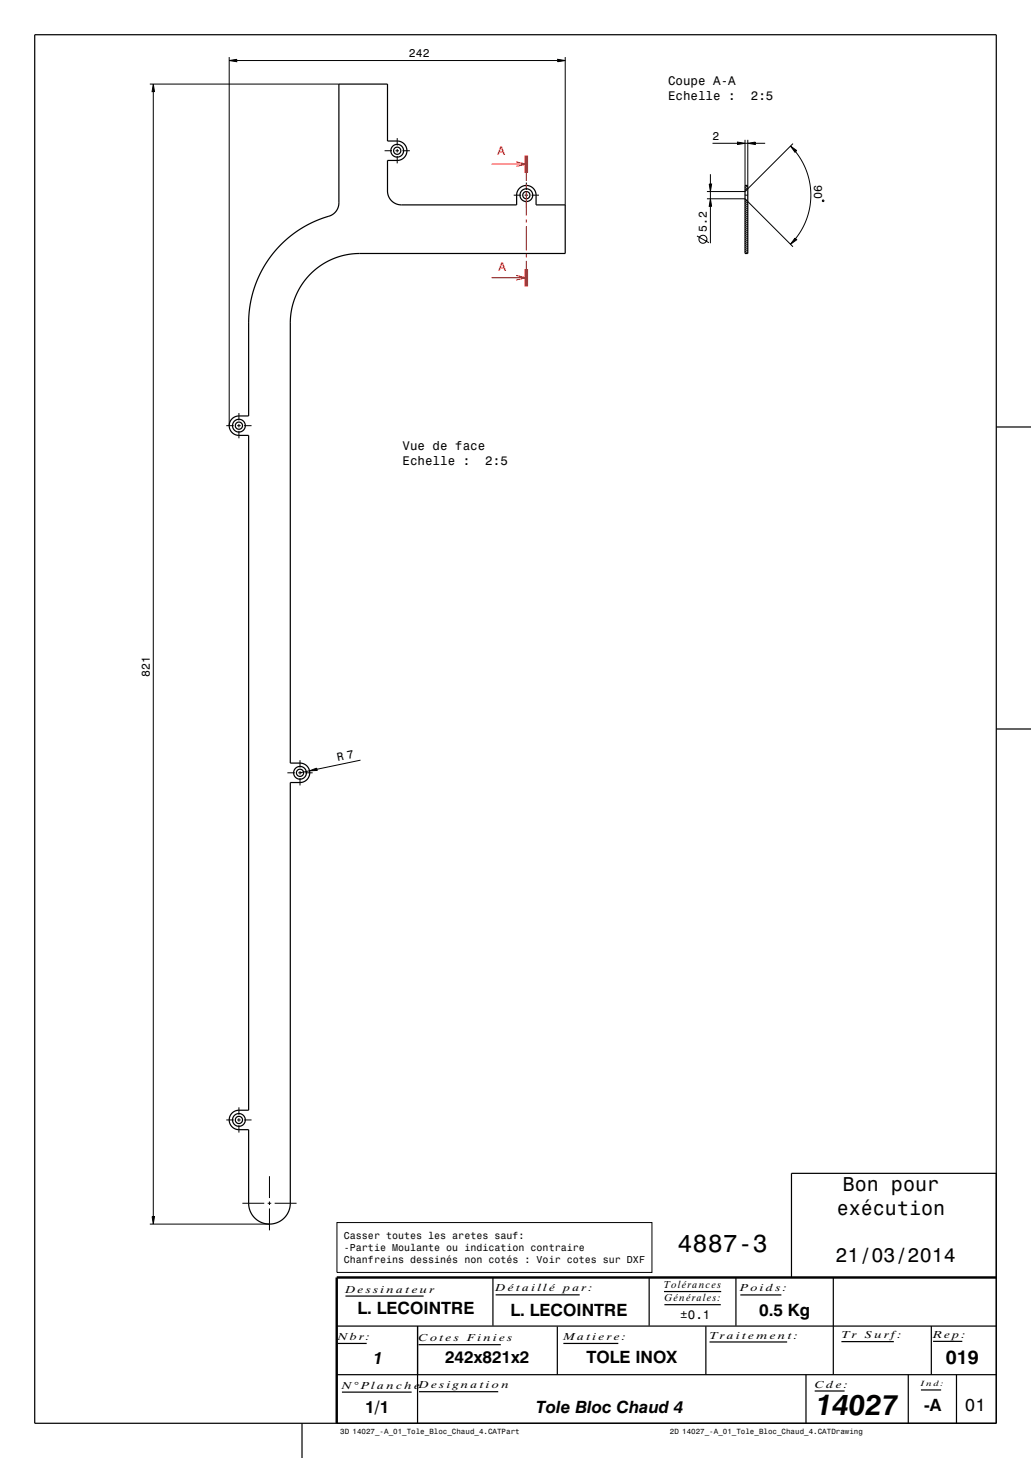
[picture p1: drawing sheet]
<svg xmlns="http://www.w3.org/2000/svg" width="297mm" height="420mm" viewBox="0 0 297 420" stroke-linecap="round" stroke-linejoin="round" font-family="sans-serif">
<g fill="none" stroke="#000" stroke-width=".29">
<path d="M66 17.4l2.2-.3v.7zM66 16.4v106.2M68.2 17.4h92.5M160.7 17.1l2.1 .3-2.1 .4zM162.8 16.4v42.6M43.2 24.2h54.4M44.2 24.2l.3 2.2h-.7zM44.2 26.4v324M114.4 39.8v2.1M110.8 43.4h2.1M113.9 43.4h1M114.4 42.9v1"/>
<path d="M114.4 44.9v2.2M115.9 43.4h2.2M148 56.2h2.1M151.1 56.2h1M151.6 52.6v2.1M151.6 55.7v1M151.6 57.7v2.2M153.1 56.2h2.2M203.6 57.3h11M203.6 55.2h11M204.3 53h.7l-.4 2.2zM204.6 57.3l.4 2.1h-.7z"/>
<path d="M204.6 50.2v2.8M204.6 55.2v2.1M204.6 59.4v10.7M205.3 41.3h7.1M212.4 40.9l2.2 .4-2.2 .3zM214.5 56.2h1M214.6 40.3l.1 13.1M214.6 41.3h.8M214.8 57.4l-.2 .1M215.1 57.8l-.5 .3M215.4 41.3l2.2-.4v.7zM215.4 59.9l-.8 .5"/>
<path d="M215.4 59.3l-.8 .5M215.4 58.8l-.8 .4M215.4 58.2l-.8 .5M215.4 54.2l-.8 .4M215.4 53.6l-.8 .4M215.4 40.3v13.1M215.4 58.1l13 13M217.6 41.3h2.8M227.7 42.1l1.8 1.3-.5 .5zM228.4 41.4l-13 13M229.2 43.7l1.8 2.7 1.5 3.2 .8 3.4 .3 3.3-.3 3.4-.9 3.2-1.4 3.2-1.8 2.6M237 57.6l.3 .2-.1 .3-.3-.2z"/>
<path d="M200.8 68l3.4 1.9M215.4 72.6l-.7 .4M215.4 72l-.8 .5M215.4 71.5l-.8 .4M215.4 70.9l-.8 .5M215.4 70.3l-.8 .5M215.4 69.7l-.8 .5M215.4 69.2l-.8 .4M215.4 68.6l-.8 .4M215.4 68l-.8 .5M215.4 67.4l-.8 .5M215.4 66.9l-.8 .4"/>
<path d="M215.4 66.3l-.8 .4M215.4 65.7l-.8 .5M215.4 65.1l-.8 .5M215.4 64.5l-.8 .5M215.4 64l-.8 .4M215.4 63.4l-.8 .4M215.4 62.8l-.8 .5M215.4 62.2l-.8 .5M215.4 61.7l-.8 .4M215.4 61.1l-.8 .4M215.4 60.5l-.8 .5M229 68.6l.5 .5-1.8 1.3z"/>
<path d="M68.8 119v2.1M65.2 122.6h2.1M68.3 122.6h1M68.8 122.1v1M68.8 124.1v2.2M70.3 122.6h2.2M86.4 219v2.1M103.8 219l-12.5 2.6M82.8 222.6h2.1M85.9 222.6h1M86.4 222.1v1M86.4 224.1v2.2"/>
<path d="M87.9 222.6h2.2M89.2 222l2-.7 .2 .6zM89.2 222l-2.8 .6M68.8 319v2.1M65.2 322.6h2.1M68.3 322.6h1M68.8 322.1v1M68.8 324.1v2.2M70.3 322.6h2.2M77.6 338.8v6.3M43.2 352.6h34.4M43.8 350.4h.7l-.3 2.2z"/>
<path d="M69.8 346.6h6.3M77.1 346.6h1M77.6 346.1v1M77.6 348.1v6.3M79.1 346.6h6.3M97.1 352.2h90.7v14.3h-90.7z"/>
<circle cx="202.5" cy="68.9" r="1.15"/>
</g>
<g fill="none" stroke="#000" stroke-width=".35">
<path d="M10 10h277v400h-277zM97.6 24.2h14v16.4h2.9a2.8 2.8 0 0 1 2.7 2.8 2.8 2.8 0 0 1-2.8 2.8h-2.8v8.8a4 4 0 0 0 4 4h33.2v-2.8a2.8 2.8 0 0 1 2.8-2.8 2.8 2.8 0 0 1 2.8 2.8v2.8h8.4v14h-59.2l-3.2 .3-2.7 .6-2.3 .9-2.2 1.2-2.1 1.4-1.8 1.7-1.6 1.9-1.4 2.1-1.1 2.2-1.1 3.6-.5 4v126.9h2.8a2.8 2.8 0 0 1 2.8 2.8 2.8 2.8 0 0 1-2.8 2.8h-2.8v121.2a6 6 0 0 1-6 6 6 6 0 0 1-6-6v-21.2h-2.8a2.8 2.8 0 0 1-2.8-2.8 2.8 2.8 0 0 1 2.8-2.8h2.8v-194.4h-2.8a2.8 2.8 0 0 1-2.8-2.8 2.8 2.8 0 0 1 2.8-2.8h2.8l.1-28.8 .7-4.9 1.6-5.3 1.4-2.9 1.8-3 2-2.6 2.4-2.5 2.7-2.3 2.7-1.8 2.8-1.6 3-1.2a6.1 6.1 0 0 0 4.4-2.6l.4-1.9zM214.6 53.4h.8v19.6h-.8zM214.6 57.3l.8 .8M215.4 54.4l-.8 .8M287 123h10M287 210h10M287 338h-59v30M99.5 373.4h22.5M142 368v13.9M142.8 373h24.2M187 368v13.9"/>
<path d="M191.3 372.1h16.5M191.4 375.8h16.2M212 367.9v14M213.3 373h11.8M240.1 368v28M97 382h190M97 396h190M97.3 387h8.3M120.3 382v28M120.6 387.4h23.7M160.5 382.1v13.9M162.3 387h15.8"/>
<path d="M203.3 382.1v13.9M204.4 386.6h22.4M232.2 396v14M242.4 386.5h15.1M261.6 396v14M268.3 382v14M268.8 386.4h8.4M275.5 396v14M87 410v10M98.5 401h20.1M120.7 400.9h22.8M234.7 400.7h8.6"/>
<path d="M265.3 400.4h5.8"/>
<circle cx="114.4" cy="43.4" r="1.84"/>
<circle cx="114.4" cy="43.4" r="1.04"/>
<circle cx="151.6" cy="56.2" r="1.84"/>
<circle cx="151.6" cy="56.2" r="1.04"/>
<circle cx="68.8" cy="122.6" r="1.84"/>
<circle cx="68.8" cy="122.6" r="1.04"/>
<circle cx="86.4" cy="222.6" r="1.84"/>
<circle cx="86.4" cy="222.6" r="1.04"/>
<circle cx="68.8" cy="322.6" r="1.84"/>
<circle cx="68.8" cy="322.6" r="1.04"/>
</g>
<path d="M287 368h-190v42" fill="none" stroke="#000" stroke-width=".7" stroke-linecap="butt"/>
<path d="M151.6 44.8v5M151.6 77.5v5" fill="none" stroke="#f00" stroke-width="1" stroke-linecap="butt"/>
<path d="M141.6 47.3h10M148.7 46.6l2.9 .7-2.9 .6M151.6 49.8v2.3M151.6 53.1v1M151.6 55.1v7M148.7 79.4l2.9 .6-2.9 .7M151.6 63.1v1M151.6 65.1v7M151.6 73.1v1M151.6 75.1v2.4M141.6 80h10" fill="none" stroke="#f00" stroke-width=".29"/>
<g fill="#000">
<path d="M66 17.4l2.2-.3v.7z" fill-rule="evenodd"/>
<path d="M160.7 17.1l2.1 .3-2.1 .4z" fill-rule="evenodd"/>
<path d="M44.2 24.2l.3 2.2h-.7z" fill-rule="evenodd"/>
<path d="M204.3 53h.7l-.4 2.2z" fill-rule="evenodd"/>
<path d="M204.6 57.3l.4 2.1h-.7z" fill-rule="evenodd"/>
<path d="M212.4 40.9l2.2 .4-2.2 .3z" fill-rule="evenodd"/>
<path d="M215.4 41.3l2.2-.4v.7z" fill-rule="evenodd"/>
<path d="M227.7 42.1l1.8 1.3-.5 .5z" fill-rule="evenodd"/>
<path d="M229 68.6l.5 .5-1.8 1.3z" fill-rule="evenodd"/>
<path d="M89.2 222l2-.7 .2 .6z" fill-rule="evenodd"/>
<path d="M43.8 350.4h.7l-.3 2.2z" fill-rule="evenodd"/>
</g>
<text font-size="8.3" x="235.1" y="407.7">14027</text>
<text font-size="7.2" x="195.2" y="360.8">4887-3</text>
<g font-size="5.8">
<text x="242.8" y="343.2">Bon pour</text>
<text x="241" y="350.1">exécution</text>
<text x="240.6" y="363.6">21/03/2014</text>
</g>
<text font-size="5.6" x="272.5" y="392.9">019</text>
<text font-size="5" x="277.9" y="406.4">01</text>
<g font-size="4.9">
<text x="103" y="378.6">L. LECOINTRE</text>
<text x="147" y="379">L. LECOINTRE</text>
<text x="218.7" y="379">0.5 Kg</text>
<text x="107.6" y="393">1</text>
<text x="128.2" y="392.7">242x821x2</text>
<text x="168.9" y="392.7">TOLE INOX</text>
<text x="105.2" y="406.9">1/1</text>
<text x="154.5" y="407">Tole Bloc Chaud 4</text>
<text x="266.3" y="406.4">-A</text>
</g>
<g font-size="3.6">
<text x="192.4" y="24.5">Coupe A-A</text>
<text x="192.4" y="28.8">Echelle :</text>
<text x="216.3" y="28.8">2:5</text>
<text x="116" y="129.7">Vue de face</text>
<text x="116" y="134">Echelle :</text>
<text x="139.8" y="134">2:5</text>
<text x="196" y="380">±0.1</text>
</g>
<g font-size="3.6" fill="#f00">
<text x="143.3" y="44.5">A</text>
<text x="143.6" y="77.9">A</text>
</g>
<g font-size="3.3">
<text x="117.8" y="16.4">242</text>
<text x="205.3" y="40.3">2</text>
<text x="234.6" y="53.3" transform="rotate(90 234.6 53.3)">90</text>
<text x="203.6" y="66.8" transform="rotate(-90 203.6 66.8)">5.2</text>
<text x="43.2" y="194.9" transform="rotate(-90 43.2 194.9)">821</text>
<text x="97.3" y="219.3" transform="rotate(-12 97.3 219.3)">R 7</text>
</g>
<g font-size="2.9">
<text x="99.1" y="357">Casser toutes les aretes sauf:</text>
<text x="99.1" y="360.4">-Partie Moulante ou indication contraire</text>
<text x="99.1" y="363.9">Chanfreins dessinés non cotés : Voir cotes sur DXF</text>
<text x="191.3" y="371.1">Tolérances</text>
<text x="99.5" y="372.4">D e s s i n a t e u r</text>
<text x="142.8" y="372">D é t a i l l é</text>
<text x="162.3" y="372">pa r :</text>
<text x="191.4" y="374.8">Générales:</text>
<text x="213.3" y="372">Po i d s :</text>
<text x="97.3" y="386">Nb r :</text>
<text x="120.6" y="386.4">C o t e s</text>
<text x="134.6" y="386.4">Fi n i e s</text>
<text x="162.3" y="386">Ma t i e r e :</text>
<text x="204.4" y="385.6">Tr a i t e m e n t :</text>
<text x="242.4" y="385.5">Tr</text>
<text x="249.2" y="385.5">S u r f:</text>
<text x="268.8" y="385.4">R e p:</text>
<text x="98.5" y="400">N° Pl a n c h e</text>
<text x="120.7" y="399.9">D e s i gn a t i o n</text>
<text x="234.7" y="399.7">C d e :</text>
</g>
<g font-size="2.2">
<text x="265.3" y="399.4">In d :</text>
<text x="98" y="413.1">3D 14027_-A_01_Tole_Bloc_Chaud_4.CATPart</text>
<text x="193" y="413.1">2D 14027_-A_01_Tole_Bloc_Chaud_4.CATDrawing</text>
</g>
</svg>
